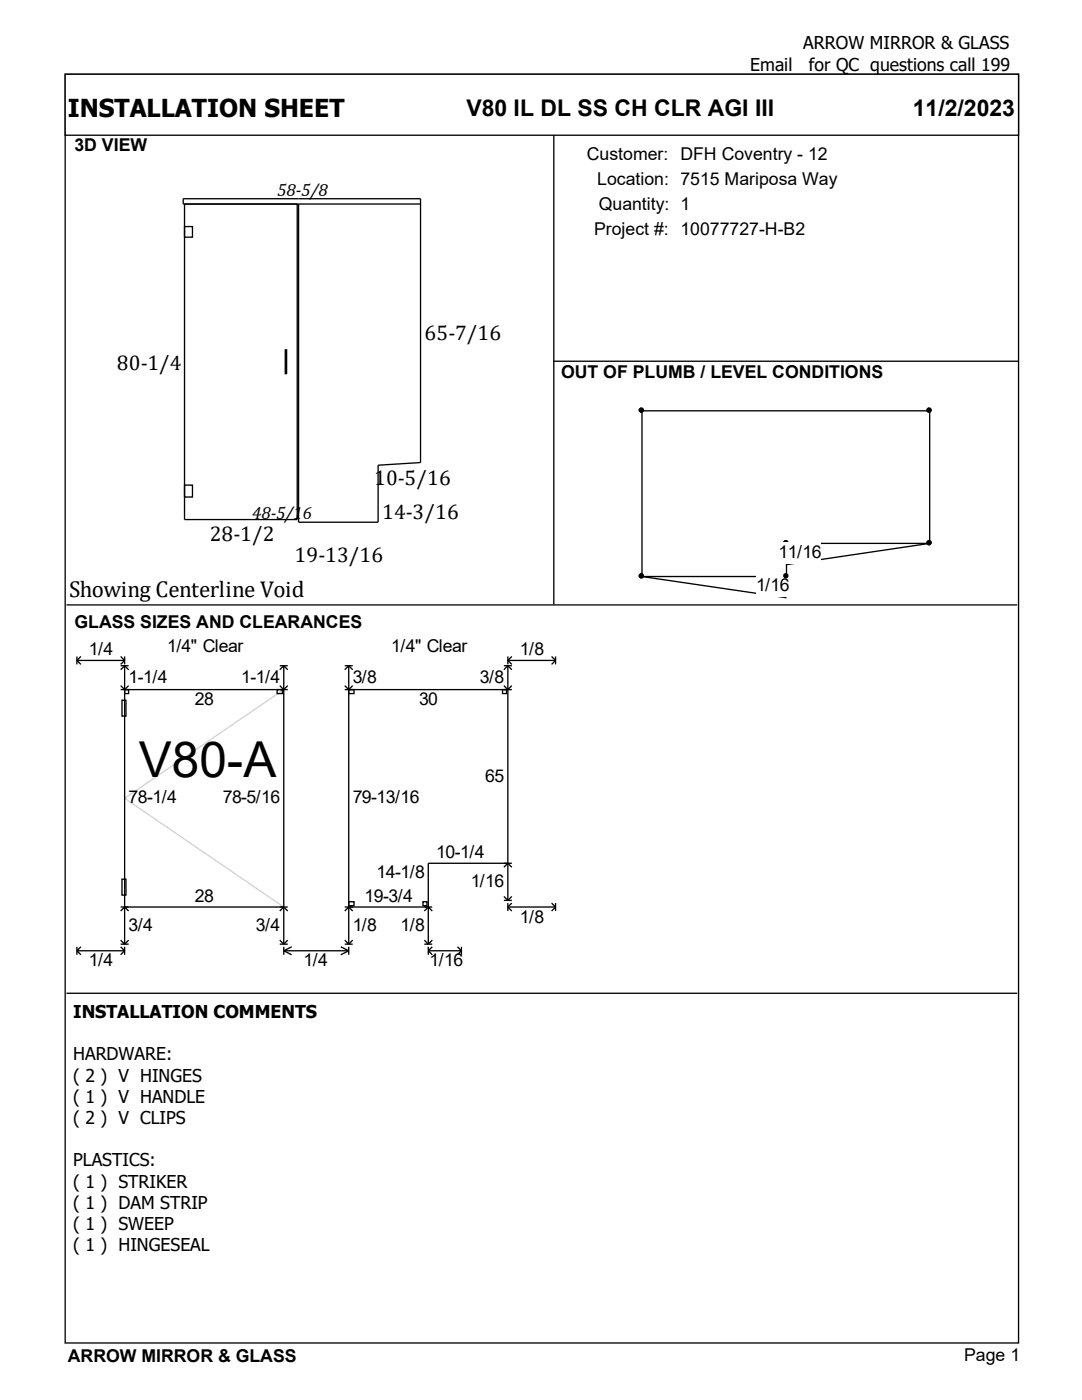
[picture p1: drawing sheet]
<svg xmlns="http://www.w3.org/2000/svg" width="216mm" height="279mm" viewBox="0 0 216 279" stroke-linecap="round" stroke-linejoin="round" font-family="sans-serif">
<g fill="#fff" stroke="#000" stroke-width=".26">
<path d="M13 14.8h190.2v253.2h-190.2z"/>
<path d="M13 14.8h190.2v12.2h-190.2z"/>
</g>
<path d="M13.5 30.7h96.7v89.4h-96.7z" fill="#fff"/>
<path d="M110.5 27v93.6M36.8 45.2h1.6v2.1h-1.6zM36.8 40.7v63h22.5v-63M59.6 40.7v63.5h15.8v-11.4l8.5-.5v-52.6h-47.3v1h47.3M56.9 69.8h.3v4.8h-.3zM110.4 72.1h92.8M36.8 96.8h1.6v2.4h-1.6z" fill="none" stroke="#000" stroke-width=".26"/>
<path d="M110.9 77h91.9v43.1h-91.9z" fill="#fff"/>
<g fill="#000" stroke="#000" stroke-width=".26">
<circle cx="128" cy="81.9" r=".4"/>
<circle cx="128" cy="114.9" r=".4"/>
<circle cx="156.8" cy="114.9" r=".4"/>
</g>
<path d="M128.1 82v33.1M128.1 115.1h28.8M128.1 115.1l28.8 4.2" fill="none" stroke="#000" stroke-width=".26"/>
<path d="M150.9 114.8h6.6v4.2h-6.6z" fill-rule="evenodd" fill="#fff"/>
<g fill="#000" stroke="#000" stroke-width=".26">
<circle cx="156.8" cy="114.9" r=".4"/>
<circle cx="156.8" cy="108.3" r=".4"/>
<circle cx="185.4" cy="108.3" r=".4"/>
</g>
<path d="M156.9 112.7l28.6-4.3h-28.6v6.7" fill="none" stroke="#000" stroke-width=".26"/>
<path d="M155.3 108.2h8.5v4.2h-8.5z" fill-rule="evenodd" fill="#fff"/>
<g fill="#000" stroke="#000" stroke-width=".26">
<circle cx="128" cy="81.9" r=".4"/>
<circle cx="185.4" cy="81.9" r=".4"/>
<circle cx="185.4" cy="108.3" r=".4"/>
</g>
<path d="M128.1 82h57.4v26.4M13.3 120.7h189.7" fill="none" stroke="#000" stroke-width=".26"/>
<path d="M14.3 126.8h187.4v68.8h-187.4z" fill="#fff"/>
<path d="M56.6 137.6l-31.7 21.7 31.7 21.7" fill="none" stroke="#d3d3d3" stroke-width=".26"/>
<g fill="none" stroke="#000" stroke-width=".26">
<path d="M15.3 131.8h9.6M15.3 131.8l.8 .8M15.3 131v1.6M16.1 131l-.8 .8M24.1 132.9h1.6M24.1 131l.8 .8M24.1 137.6h33.3M24.1 136.8l.8 .8 .8-.8M24.3 139.7h.8v3.2h-.8zM24.9 131v1.6M24.9 132.9v55.5M24.9 132.9l.8 .8"/>
<path d="M24.9 137.6h.8v.8h-.8zM24.9 131.8l-.8 .8M24.9 132.9l-.8 .8M55.3 137.6h1.1v.8h-1.1zM55.8 132.9h1.6M55.8 136.8l.8 .8 .8-.8M56.6 132.9l.8 .8M56.6 132.9l-.8 .8M56.6 132.9v55.5M68.8 132.9h1.6M68.8 137.6h33.3M68.8 136.8l.8 .8 .8-.8"/>
<path d="M69.6 132.9l.8 .8M69.6 137.6h1v.8h-1zM69.6 132.9l-.8 .8M69.6 132.9v55.5M100.3 137.6h.8v.8h-.8zM100.5 136.8l.8 .8 .8-.8M100.5 132.9h1.6M101.3 132.9l-.8 .8M101.3 131.8h9.6M101.3 131v1.6M101.3 132.9v46.8M101.3 131.8l.8 .8"/>
<path d="M101.3 132.9l.8 .8M102.1 131l-.8 .8M110.1 131l.8 .8M110.9 131.8l-.8 .8M110.9 131v1.6M24.3 175.5h.8v3.1h-.8zM69.6 180h1v.8h-1zM84.4 180h.8v.8h-.8zM100.5 179.7h1.6M100.5 178.9l.8 .8M100.5 173.1l.8-.8 .8 .8M102.1 172.3h-16.6v16.1"/>
<path d="M102.1 178.9l-.8 .8M13.3 198.2h189.7M15.3 189.7h9.6M15.3 189.7l.8 .8M15.3 189v1.5M16.1 189l-.8 .7M24.1 181h33.3M24.1 189l.8 .7M24.1 188.4h1.6M24.1 187.6l.8 .8M24.1 181.8l.8-.8 .8 .8M24.9 189v1.5"/>
<path d="M24.9 189.7l-.8 .8M25.7 187.6l-.8 .8M55.8 188.4h1.6M55.8 187.6l.8 .8M55.8 181.8l.8-.8 .8 .8M56.6 189.7l1.6 .8M56.6 189.7h13M56.6 189v1.5M57.4 187.6l-.8 .8M58.2 189l-1.6 .7M68 189l1.6 .7M68.8 181h17.5"/>
<path d="M68.8 188.4h1.6M68.8 187.6l.8 .8M68.8 181.8l.8-.8 .8 .8M69.6 189.7l-1.6 .8M69.6 189v1.5M70.4 187.6l-.8 .8M84.7 188.4h1.6M84.7 187.6l.8 .8M84.7 181.8l.8-.8 .8 .8M85.5 189.7h6.6M85.5 189v1.5M85.5 189.7l.8 .8"/>
<path d="M86.3 187.6l-.8 .8M86.3 189l-.8 .7M91.3 189l.8 .7M92.1 189.7l-.8 .8M92.1 189v1.5M101.3 181h9.6M101.3 180.2v1.6M101.3 181l.8 .8M102.1 180.2l-.8 .8M110.1 180.2l.8 .8M110.9 181l-.8 .8M110.9 180.2v1.6"/>
</g>
<text font-size="9.9" x="27.7" y="155.1">V80-A</text>
<text font-size="4.9" x="13.5" y="23.3">INSTALLATION SHEET</text>
<g font-size="4.6">
<text x="93.1" y="23.1">V80 IL DL SS CH CLR AGI III</text>
<text x="182.1" y="23.1">11/2/2023</text>
<text x="13.8" y="119.2">Showing Centerline Void</text>
</g>
<g font-size="4.2">
<text x="84.7" y="67.8">65-7/16</text>
<text x="23.3" y="73.8">80-1/4</text>
<text x="74.7" y="96.9">10-5/16</text>
<text x="41.8" y="108">28-1/2</text>
<text x="76.2" y="103.5">14-3/16</text>
<text x="58.8" y="112.2">19-13/16</text>
</g>
<g font-size="3.5">
<text x="160.3" y="9.9">ARROW MIRROR &amp; GLASS</text>
<text x="149.7" y="14.1">Email</text>
<text x="161.4" y="14.1">for QC questions call 199</text>
<text x="14.9" y="30.2">3D VIEW</text>
<text x="117.1" y="31.9">Customer: DFH Coventry - 12</text>
<text x="55.3" y="39">58-5/8</text>
<text x="119.2" y="36.9">Location: 7515 Mariposa Way</text>
<text x="119.5" y="41.9">Quantity: 1</text>
<text x="118.5" y="46.9">Project #: 10077727-H-B2</text>
<text x="112" y="75.3">OUT OF PLUMB / LEVEL CONDITIONS</text>
<text x="50.3" y="103.6">48-5/16</text>
<text x="155.3" y="111.3">11/16</text>
<text x="150.9" y="117.9">1/16</text>
<text x="14.9" y="125.3">GLASS SIZES AND CLEARANCES</text>
<text x="17.7" y="130.7">1/4</text>
<text x="33.3" y="130.2">1/4&quot; Clear</text>
<text x="78.1" y="130.2">1/4&quot; Clear</text>
<text x="103.7" y="130.7">1/8</text>
<text x="25.7" y="136.3">1-1/4</text>
<text x="48.2" y="136.3">1-1/4</text>
<text x="70.4" y="136.3">3/8</text>
<text x="95.8" y="136.3">3/8</text>
<text x="38.9" y="140.8">28</text>
<text x="83.6" y="140.8">30</text>
<text x="25.7" y="160.3">78-1/4</text>
<text x="44.4" y="160.3">78-5/16</text>
<text x="70.4" y="160.3">79-13/16</text>
<text x="96.8" y="156.1">65</text>
<text x="87" y="171.2">10-1/4</text>
<text x="38.9" y="179.9">28</text>
<text x="72.8" y="179.9">19-3/4</text>
<text x="75.1" y="175.2">14-1/8</text>
<text x="93.9" y="177">1/16</text>
<text x="25.7" y="185.7">3/4</text>
<text x="51.1" y="185.7">3/4</text>
<text x="70.4" y="185.7">1/8</text>
<text x="79.9" y="185.7">1/8</text>
<text x="103.7" y="184.1">1/8</text>
<text x="17.7" y="192.9">1/4</text>
<text x="60.6" y="192.9">1/4</text>
<text x="85.7" y="192.9">1/16</text>
<text x="14.6" y="203.1">INSTALLATION COMMENTS</text>
<text x="14.6" y="211.6">HARDWARE:</text>
<text x="14.6" y="215.8">( 2 ) V HINGES</text>
<text x="14.6" y="220.1">( 1 ) V HANDLE</text>
<text x="14.6" y="224.3">( 2 ) V CLIPS</text>
<text x="14.6" y="232.8">PLASTICS:</text>
<text x="14.6" y="237">( 1 ) STRIKER</text>
<text x="14.6" y="241.2">( 1 ) DAM STRIP</text>
<text x="14.6" y="245.5">( 1 ) SWEEP</text>
<text x="14.6" y="249.7">( 1 ) HINGESEAL</text>
<text x="13.5" y="271.8">ARROW MIRROR &amp; GLASS</text>
<text x="192.4" y="271.7">Page 1</text>
</g>
</svg>
